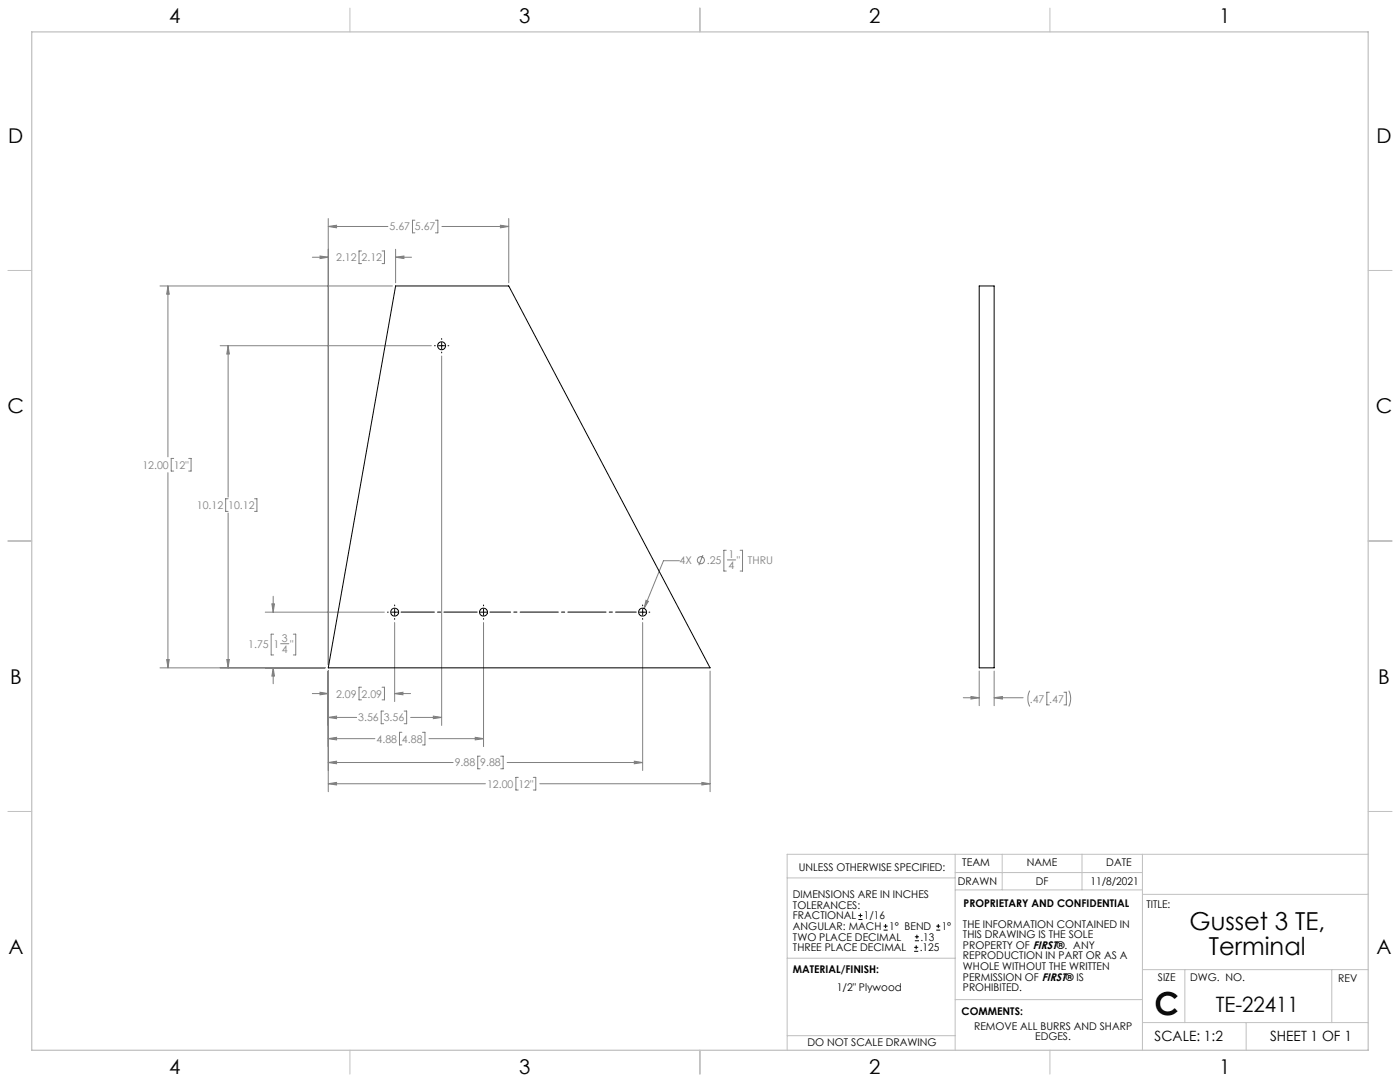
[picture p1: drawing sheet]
<svg xmlns="http://www.w3.org/2000/svg" width="559mm" height="432mm" viewBox="0 0 559 432" stroke-linecap="round" stroke-linejoin="round" font-family="sans-serif">
<g fill="none" stroke="#c0c0c0" stroke-width=".4">
<path d="M139.7 3.2v9.5M279.4 3.2v9.5M419.1 3.2v9.5M3.1 107.9h9.6M546.1 107.9h9.5M3.1 215.9h9.6M546.1 215.9h9.5M3.1 323.8h9.6M546.1 323.8h9.5M314.2 350.3h67M381.2 340.9v78.2M381.2 355.1h74.8"/>
<path d="M381.2 348.2h74.8M400 340.9v14.2M431.9 340.9v14.2M456 340.9v78.2M456 356.9h90.1M546.1 340.9h-231.9v78.2M314.2 382.4h67.2M381.2 398.9h74.8M456 387h90.1M472.9 387v21.1M531.6 387v21.1M139.7 419.1v9.6"/>
<path d="M279.4 419.1v9.6M314.2 413.3h67M419.1 419.1v9.6M456 408.1h90.1M497.4 408.1v11"/>
</g>
<path d="M12.7 12.7h533.4v406.4h-533.4z" fill="none" stroke="#c0c0c0" stroke-width=".5"/>
<g fill="none" stroke="#808080" stroke-width=".4">
<path d="M131 90.4l3.3-.5v1zM131 87.2v178.1M131 90.4h23.8M157.9 99.5v13.4M165.6 87.9h-1v5h1M173.8 87.9h1v5h-1M176.4 90.4h26.7M199.7 89.9l3.4 .5-3.4 .5zM203.1 87.2v25.7M63.9 114.1h92.7M67 114.1v68.2M67 114.1l.6 3.3h-1.1z"/>
<path d="M124.7 102.7h6.3M127.7 102.2l3.3 .5-3.3 .5zM144.3 100.2h-1v5h1M152.5 100.2h1v5h-1M157.9 102.7h6.4M157.9 102.7l3.3-.5v1zM87.9 138h84.3M91.1 138v60.4M91.1 138l.4 3.3h-1zM176.3 142.1v147.4M67 188.6v77.9M69.3 183h-1v5h1"/>
<path d="M75.3 183h1v5h-1M91.1 199h-1v5.1h1M101.6 199h1v5.1h-1M91.1 204.7v61.8M289.9 219.6h-1v8.3h1M295.4 219.6h1v8.3h-1M109 237.9v6.4M257.8 239.6l1 .4-1.7 2.8zM271.2 223.8h-6.4l-7.7 19M280.6 221.5l-1.7 4.1M290.3 223.4h3.3M105.9 244.3h47.5"/>
<path d="M108.5 241h1l-.5 3.3zM109.2 253.1h-1v8.3h1M112 256.9h3.3M117.1 253.1h.9v8.3h-.9M157.5 248.4v31.6M193 248.4v49.6M256.5 248.4v59.1M63.9 266.5h65.9M66.5 263.2h1.1l-.6 3.3zM90.5 263.2h1l-.4 3.3zM109 266.5v6.4M109 266.5l.5 3.3h-1z"/>
<path d="M124.7 276.8h6.3M127.7 276.3l3.3 .5-3.3 .5zM131 267.8v48.1M144.3 274.2h-1v5.1h1M152.5 274.2h1v5.1h-1M157.5 276.8h6.4M157.5 276.8l3.3-.5v1zM283.4 267.8v48.1M384.5 278.4h6.3M387.6 278l3.2 .4-3.2 .6zM390.8 267.8v13.8M396.8 267.8v13.8"/>
<path d="M396.8 278.4h11.6M396.8 278.4l3.3-.4v1zM411 275.6a7.1 7.1 0 0 0 0 6.3M418.8 276.3h-1v5h1M424.7 276.3h.9v5h-.9M426.6 275.6a7.1 7.1 0 0 1 0 6.3M131 294.8l3.3-.5v1zM131 286.3l3.3-.5v1zM131 294.8h18.6M131 286.3h11.3M153.1 283.8h-.9v5h.9M160.4 292.2h-.9v5.1h.9"/>
<path d="M161.3 283.8h1v5h-1M163.9 286.3h12.4M168.6 292.2h1v5.1h-1M171.2 294.8h21.8M173 285.8l3.3 .5-3.3 .5zM189.7 294.3l3.3 .5-3.3 .5zM131 304.3l3.3-.5v1zM131 312.8l3.3-.6v1.1zM131 304.3h49.9M131 312.8h62.7M191.6 301.8h-.9v5h.9M199.8 301.8h1v5h-1"/>
<path d="M202.4 304.3h54.1M206.9 310.2h-1v5.1h1M212.9 310.2h1v5.1h-1M215.4 312.8h68M253.2 303.8l3.3 .5-3.3 .5zM280.1 312.2l3.3 .6-3.3 .5z"/>
<circle cx="279.8" cy="223.6" r="1.41"/>
</g>
<path d="M160.1 244.3h30.4" fill="none" stroke="#000" stroke-width=".4" stroke-dasharray="15.2 1.3 1.3 1.3" stroke-dashoffset="2"/>
<path d="M195.5 244.3h58.5" fill="none" stroke="#000" stroke-width=".4" stroke-dasharray="15.2 1.3 1.3 1.3" stroke-dashoffset="7"/>
<g fill="none" stroke="#000" stroke-width=".4">
<path d="M173.4 138h.3M175 138h2.6M176.3 135.1v.3M176.3 136.7v2.5M178.8 138h.3M176.3 140.5v.3M154.7 244.3h.3M156.2 244.3h2.6M157.5 241.4v.4M157.5 243v2.6M157.5 246.8v.4M191.7 244.3h2.6"/>
<path d="M193 241.4v.4M193 243v2.6M193 246.8v.4M255.2 244.3h2.6M256.5 241.4v.4M256.5 243v2.6M256.5 246.8v.4M259 244.3h.4"/>
</g>
<path d="M109 266.5l.5 3.3h-1zM108.5 241h1l-.5 3.3zM90.5 263.2h1l-.4 3.3zM91.1 138l.4 3.3h-1zM66.5 263.2h1.1l-.6 3.3zM67 114.1l.6 3.3h-1.1zM127.7 276.3l3.3 .5-3.3 .5zM157.5 276.8l3.3-.5v1zM131 294.8l3.3-.5v1zM189.7 294.3l3.3 .5-3.3 .5zM131 304.3l3.3-.5v1zM253.2 303.8l3.3 .5-3.3 .5zM131 312.8l3.3-.6v1.1zM280.1 312.2l3.3 .6-3.3 .5zM131 286.3l3.3-.5v1zM173 285.8l3.3 .5-3.3 .5zM127.7 102.2l3.3 .5-3.3 .5zM157.9 102.7l3.3-.5v1zM131 90.4l3.3-.5v1zM199.7 89.9l3.4 .5-3.4 .5zM257.8 239.6l-.7 3.2 1.7-2.8zM387.6 278l3.2 .4-3.2 .6zM396.8 278.4l3.3-.4v1z" fill="#808080"/>
<g fill="none" stroke="#000" stroke-width=".4">
<path d="M157.9 114.1h45.2l80.3 152.4h-152.4zM390.8 114.1h6v152.4h-6zM342.6 367h1.6M342.6 365.4h1.6M343.4 364.6v1.5M352.7 371.2h1.6M352.7 369.6h1.6M353.5 368.8v1.6M364.9 379.7h1.6M364.9 378.1h1.6M365.2 375.4h1.6M365.2 373.8h1.6"/>
<path d="M365.7 377.3v1.5M366 373v1.6M373.7 371.2h1.6M373.7 369.6h1.6M374.5 368.8v1.6"/>
<circle cx="176.3" cy="138" r="1.59"/>
<circle cx="157.5" cy="244.3" r="1.59"/>
<circle cx="193" cy="244.3" r="1.59"/>
<circle cx="256.5" cy="244.3" r="1.59"/>
</g>
<text font-size="12.7" x="460.9" y="405.2">C</text>
<g font-size="9.9">
<text x="474.8" y="371.2">Gusset 3 TE,</text>
<text x="482.5" y="381.1">Terminal</text>
</g>
<text font-size="8.5" x="485.2" y="404">TE-22411</text>
<g font-size="8.1">
<text x="67.6" y="9.3">4</text>
<text x="207.3" y="9.3">3</text>
<text x="347" y="9.3">2</text>
<text x="486.7" y="9.3">1</text>
<text x="3.3" y="57">D</text>
<text x="549.4" y="57">D</text>
<text x="3" y="164.9">C</text>
<text x="549.1" y="164.9">C</text>
<text x="4" y="272.9">B</text>
<text x="550.1" y="272.9">B</text>
<text x="3.3" y="380.8">A</text>
<text x="549.4" y="380.8">A</text>
<text x="67.6" y="428.4">4</text>
<text x="207.3" y="428.4">3</text>
<text x="347" y="428.4">2</text>
<text x="486.7" y="428.4">1</text>
</g>
<g font-size="5.6">
<text x="460.9" y="415.2">SCALE: 1:2</text>
<text x="507" y="415.2">SHEET 1 OF 1</text>
</g>
<g font-size="4.2" fill="#808080">
<text x="155.5" y="92">5.67</text>
<text x="165.6" y="92">5.67</text>
<text x="134.2" y="104.3">2.12</text>
<text x="144.3" y="104.3">2.12</text>
<text x="56.8" y="187.1">12.00</text>
<text x="69.3" y="187.1">12&quot;</text>
<text x="78.6" y="203.1">10.12</text>
<text x="91.1" y="203.1">10.12</text>
<text x="271.2" y="225.1">4X</text>
<text x="282.1" y="225.1">.25</text>
<text x="290.8" y="222.8">1</text>
<text x="290.8" y="227">4</text>
<text x="294.1" y="225.1">&quot;</text>
<text x="298.5" y="225.1">THRU</text>
<text x="112.5" y="256.2">3</text>
<text x="99.1" y="258.6">1.75</text>
<text x="109.2" y="258.6">1</text>
<text x="112.5" y="260.4">4</text>
<text x="115.8" y="258.6">&quot;</text>
<text x="134.2" y="278.4">2.09</text>
<text x="144.3" y="278.4">2.09</text>
<text x="411" y="280.4">.47</text>
<text x="418.8" y="280.4">.47</text>
<text x="143" y="287.9">3.56</text>
<text x="153.2" y="287.9">3.56</text>
<text x="150.3" y="296.4">4.88</text>
<text x="160.5" y="296.4">4.88</text>
<text x="181.5" y="305.9">9.88</text>
<text x="191.7" y="305.9">9.88</text>
<text x="194.4" y="314.4">12.00</text>
<text x="206.9" y="314.4">12&quot;</text>
</g>
<g font-size="4.2">
<text x="318.8" y="347.7">UNLESS OTHERWISE SPECIFIED:</text>
<text x="384.1" y="345.5">TEAM</text>
<text x="409.9" y="345.7">NAME</text>
<text x="441.6" y="345.7">DATE</text>
<text x="382.3" y="353.3">DRAWN</text>
<text x="413.5" y="353.3">DF</text>
<text x="435.3" y="353.3">11/8/2021</text>
<text x="316.5" y="358.5">DIMENSIONS ARE IN INCHES</text>
<text x="316.5" y="362.7">TOLERANCES:</text>
<text x="384.6" y="361.9">PROPRIETARY AND CONFIDENTIAL</text>
<text x="457.6" y="362.3">TITLE:</text>
<text x="316.5" y="371.2">ANGULAR: MACH</text>
<text x="316.5" y="366.9">FRACTIONAL</text>
<text x="344.8" y="366.9">1/16</text>
<text x="354.9" y="371.2">1° BEND</text>
<text x="375.9" y="371.2">1°</text>
<text x="384.4" y="370.2">THE INFORMATION CONTAINED IN</text>
<text x="316.5" y="375.4">TWO PLACE DECIMAL</text>
<text x="367.4" y="375.4">.13</text>
<text x="384.4" y="374.4">THIS DRAWING IS THE SOLE</text>
<text x="316.5" y="379.6">THREE PLACE DECIMAL</text>
<text x="367.1" y="379.6">.125</text>
<text x="384.4" y="378.6">PROPERTY OF FIRST®. ANY</text>
<text x="384.4" y="382.9">REPRODUCTION IN PART OR AS A</text>
<text x="316.5" y="388.4">MATERIAL/FINISH:</text>
<text x="384.4" y="387.1">WHOLE WITHOUT THE WRITTEN</text>
<text x="334" y="395.6">1/2&quot; Plywood</text>
<text x="384.4" y="391.3">PERMISSION OF FIRST® IS</text>
<text x="384.4" y="395.6">PROHIBITED.</text>
<text x="462.2" y="391.3">SIZE</text>
<text x="475.1" y="391.3">DWG. NO.</text>
<text x="534.1" y="391.8">REV</text>
<text x="383.8" y="405.1">COMMENTS:</text>
<text x="388.8" y="410.9">REMOVE ALL BURRS AND SHARP</text>
<text x="322.3" y="417.6">DO NOT SCALE DRAWING</text>
<text x="413.2" y="415.2">EDGES.</text>
</g>
</svg>
